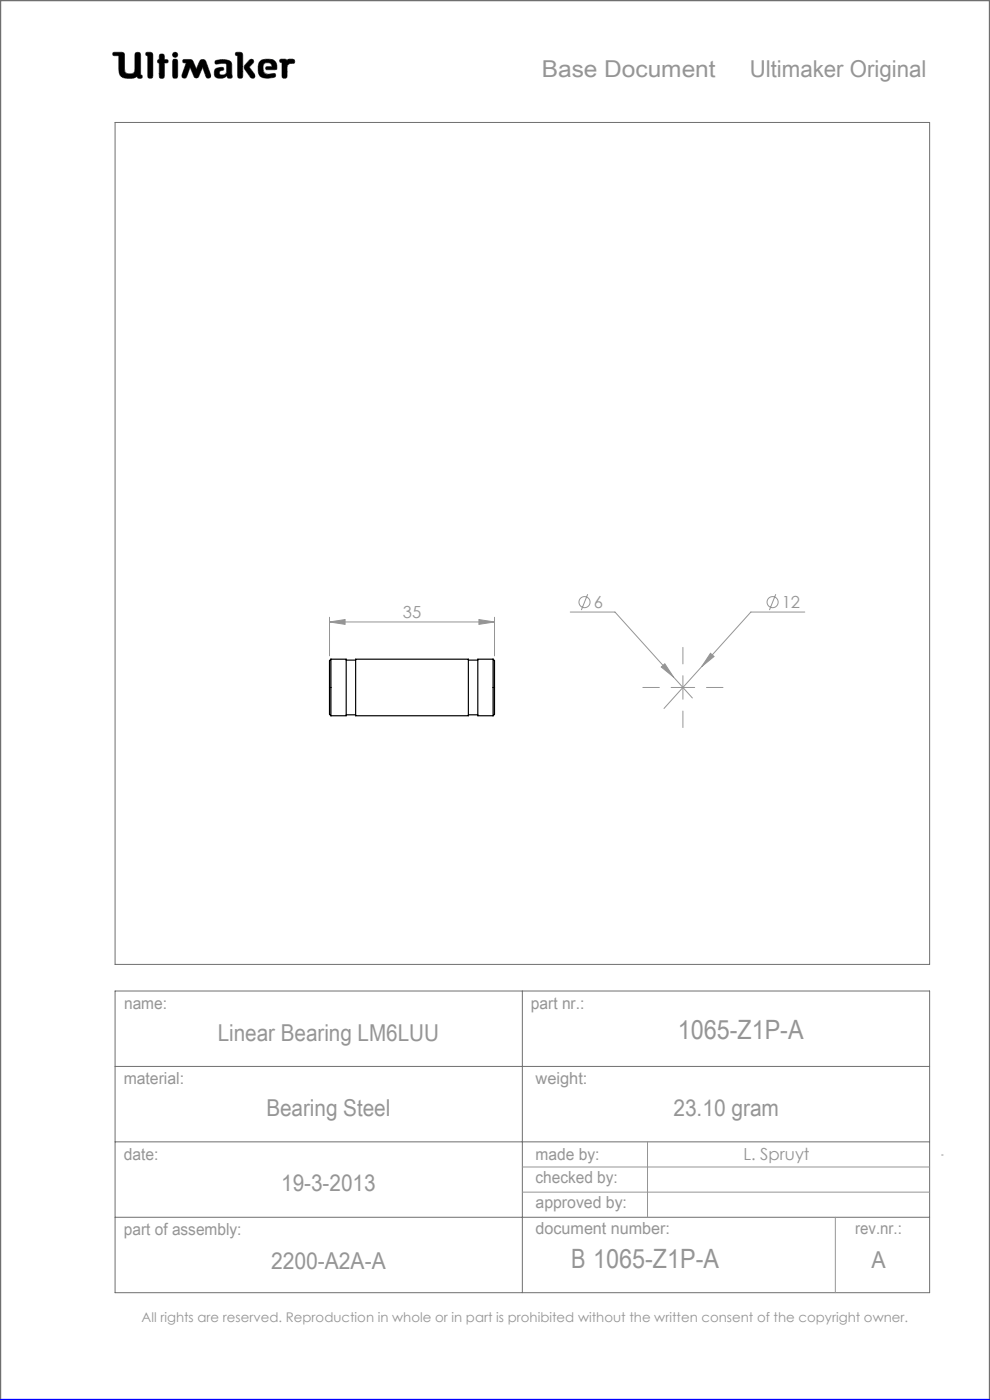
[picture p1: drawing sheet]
<svg xmlns="http://www.w3.org/2000/svg" width="210mm" height="297mm" viewBox="0 0 210 297" stroke-linecap="round" stroke-linejoin="round" font-family="sans-serif">
<g fill="none" stroke="#6f6f6f" stroke-width=".21">
<path d="M24 11.1h1.8l.5 .2 .2 4a1.62 1.62 0 0 0 2 0l.2-4a.65 .65 0 0 1 .7-.2 .65 .65 0 0 1 .4 .6v4.2l.3 .1-.1 .6a.65 .65 0 0 1-.9-.3 4 4 0 0 1-3 .2l-.6-.5-.2-.6-.1-3.6h-1.2l-.1-.3zM29.1 16.2v.1M31 11.1l1.2 .1 .2 .4v4.8a.59 .59 0 0 1-.7 .2 .59 .59 0 0 1-.4-.5v-4.3l-.4-.1zM33.8 13.4h.1M33.8 12.6h.1M33.8 12.6l-.3 .1-.1 .3 .1 .3 .3 .1M33.8 12.6v-1a.59 .59 0 0 1 .7-.1 .59 .59 0 0 1 .4 .5v.6l.6 .1a.4 .4 0 0 1 0 .6l-.6 .1-.1 3.1a.59 .59 0 0 1-.6 .1 .59 .59 0 0 1-.4-.5v-2.7M36.8 12.6h.7l.2 .5v3l-.2 .4-.3 .1-.4-.1-.2-.4v-3zM38.9 12.7l1.3-.1 .6 .2 .8 1.9 .9-2 .6-.1 .4 .1 1.2 3.2v.5l-.4 .2-.4-.1-.9-2.2-.9 2-.5 .3-.3-.2-1-2.1-.7 1.9-.3 .4-.5-.1-.2-.1v-.5l.9-2.6-.7-.1zM42.1 16.2h.1M45.7 12.9a3.6 3.6 0 0 1 3.3 .3l.2 .5v2.1a.53 .53 0 0 1-.2 .8l-.7-.1-.2-.4a1.97 1.97 0 0 1-2.5 .2 1.34 1.34 0 0 1 .4-1.8l1.3-.2 .1 .6a.74 .74 0 0 0-.9 .7 .95 .95 0 0 0 1.4 .1l.2-.6-.1-1.5a2.7 2.7 0 0 0-2 0l-.4-.2zM50.1 11.1l1.2 .1 .2 .4-.1 4.8a.59 .59 0 0 1-.6 .2 .59 .59 0 0 1-.4-.5v-4.3l-.4-.1z"/>
<path d="M52.9 12.8l.4-.2 .4 .1 .1 .4-.9 1.1 1.1 1.5 .1 .6-.2 .3h-.4a5.9 5.9 0 0 1-1.7-2.3l.2-.5zM56.6 14.8h.1M56.6 14.8l-.3-.3 .2-.3 1.2-.1-.2-.5a1.04 1.04 0 0 0-1.7 .5l.2 1.3 .8 .4M56.6 14.8h1.7l.4-.2a1.66 1.66 0 0 0-1.5-2l-1.7 .1a2.65 2.65 0 0 0-.3 3.5 3.5 3.5 0 0 0 3.2 .1l.1-.3-.2-.4-1.5 .2M56.8 15.8h.1M59.5 12.6h1.1l.3 .2a1.21 1.21 0 0 1 1.5-.1l.1 .6-1 .2-.6 .4-.1 2.5a.59 .59 0 0 1-.6 .2 .59 .59 0 0 1-.4-.5v-2.8l-.4-.2zM24.4 26h172.8v178.6h-172.8zM24.4 210.2h172.8v64h-172.8zM110.8 210.2v64M24.4 226.2h172.8M24.4 242.2h172.8M24.4 258.2h172.8"/>
<circle cx="37.2" cy="11.6" r=".56"/>
</g>
<path d="M0 297v-297h210v297" fill="none" stroke="#6f6f6f" stroke-width=".5"/>
<g fill="none" stroke="#959595" stroke-width=".21">
<path d="M69.9 131.9l3.3-.5v1.1zM69.9 130.9v8.2M69.9 131.9h35M101.6 131.4l3.3 .5-3.3 .6zM104.9 130.9v8.2M121 129.8h9.4l16.5 18.3M124.7 126.1l-1.4 3.3M150.7 138.6l.8 .7-2.6 2.1zM164.6 126.1l-1.4 3.3M170.7 129.8h-11.4l-18.5 20.5M140.3 141.5l.7-.7 1.9 2.8zM142.4 145.8h5"/>
<path d="M144.9 143.3v5M110.8 247.6h86.4M110.8 252.9h86.4M137.4 242.2v16M177.2 258.2v16M199.7 245h.4"/>
<circle cx="124" cy="127.7" r="1.18"/>
<circle cx="163.9" cy="127.7" r="1.18"/>
</g>
<path d="M0 297h210" fill="none" stroke="#00f" stroke-width=".5"/>
<path d="M45.7 12.9l-.1 .4 .2 .3 1.7-.2 .6 .2-.1 1.8-.2 .4-.5 .1a.54 .54 0 0 1-.8-.5 .54 .54 0 0 1 .8-.5l.2-.1-.1-.4-.4-.1a1.31 1.31 0 0 0-1.5 .9 1.14 1.14 0 0 0 .3 1.2 1.14 1.14 0 0 0 1.2 .2l.8-.3a.23 .23 0 0 1 .3-.2 .23 .23 0 0 1 .2 .4 .58 .58 0 0 0 .8 .1 .58 .58 0 0 0 .1-.9v-2a1.32 1.32 0 0 0-1.7-1.1zM50 11.2v.5l.4 .1v4.5l.2 .3h.6l.3-.4v-4.7l-.4-.4zM53 12.7l-1.1 1.2-.1 .5 1.4 2.1 .6 .1 .3-.3v-.4l-1.2-1.7 .9-.9v-.4l-.3-.3zM55.1 13a2.66 2.66 0 0 0 .3 3.4l1.4 .2 1.3-.2 .4-.3-.2-.5-1.5 .2-.6-.2-.3-.4-.1-.9a.98 .98 0 0 1 .7-1 .98 .98 0 0 1 1.1 .5l.1 .3-1.2 .1-.1 .4 .2 .2h1.6a.49 .49 0 0 0 .5-.2 .49 .49 0 0 0 0-.6 1.57 1.57 0 0 0-2-1.4h-.9zM59.4 12.6v.5l.4 .2v3l.3 .3h.5l.3-.4v-2.3l.6-.4 .9-.1 .1-.6-.4-.3-.9 .1-.3 .2-.3-.2zM36.7 12.6l-.1 3.7 .2 .3h.6l.3-.4v-3.3l-.3-.3zM36.6 11.6a.56 .56 0 0 0 1.1 0 .56 .56 0 0 0-1.1 0zM33.9 11.6l-.1 1-.3 .2-.1 .3 .4 .3v3l.2 .2h.5l.3-.1 .1-.3v-2.8l.7-.1 .1-.4-.2-.2-.6-.1-.2-1.1zM31 11.2l-.1 .5 .4 .1 .1 4.5 .2 .3h.5l.3-.4v-4.7l-.4-.4zM38.8 12.7v.6h.7l-.9 2.7 .2 .5 .4 .1 .3-.2 .8-2.1 .9 2 .2 .2h.4l.3-.2 .9-2 .8 2.1 .5 .2 .4-.3v-.4l-1-2.8-.3-.4-.5-.1-.4 .2-.9 1.9-.9-2-.5-.1zM24 11.2l-.1 .3 .2 .3h1.1v2.7a1.73 1.73 0 0 0 2.1 2.1 2.42 2.42 0 0 0 1.8-.4l.3 .4h.6l.2-.3-.1-.3-.3-.1v-4.3l-.1-.3-.2-.2h-.6l-.3 .4v3.4a.89 .89 0 0 1-1.3 .8 .81 .81 0 0 1-.9-1.1l-.1-3.3-.5-.2z" fill-rule="evenodd" fill="#000"/>
<path d="M139.9 145.8h-3.5M144.9 140.8v-3.5M144.9 150.8v3.5M149.9 145.8h3.5" fill="none" stroke="#959595" stroke-width=".21" stroke-dasharray="15.2 1.3 1.3 1.3"/>
<path d="M69.9 131.9l3.3-.5v1.1zM101.6 131.4l3.3 .5-3.3 .6zM150.7 138.6l-1.8 2.8 2.6-2.1zM140.3 141.5l2.6 2.1-1.9-2.8z" fill="#959595"/>
<path d="M70.2 139.8h3.2v12h-3.2M70.2 139.8v12M70.2 139.8l-.3 .3v11.4l.3 .3M75.4 139.8h24v12h-24zM104.6 139.8h-3.2v12h3.2M104.6 139.8v12M104.6 139.8l.3 .3v11.4l-.3 .3M73.4 140h2M73.4 151.6h2M99.4 140h2M99.4 151.6h2" fill="none" stroke="#000" stroke-width=".25"/>
<g font-size="5.6" fill="#959595">
<text x="143.8" y="220.3">1065-Z1P-A</text>
<text x="121.1" y="269.1">B 1065-Z1P-A</text>
</g>
<g font-size="4.9" fill="#959595">
<text x="114.9" y="16.3">Base Document</text>
<text x="159" y="16.3">Ultimaker Original</text>
<text x="46.2" y="220.9">Linear Bearing LM6LUU</text>
<text x="56.5" y="236.7">Bearing Steel</text>
<text x="142.8" y="236.7">23.10 gram</text>
<text x="59.6" y="252.7">19-3-2013</text>
<text x="57.5" y="269.3">2200-A2A-A</text>
<text x="184.9" y="269.1">A</text>
</g>
<g font-size="3.5" fill="#959595">
<text x="85.4" y="131.2">35</text>
<text x="125.9" y="129.1">6</text>
<text x="165.8" y="129.1">12</text>
<text x="26.3" y="214.1">name:</text>
<text x="112.6" y="214">part nr.:</text>
<text x="26.2" y="229.9">material:</text>
<text x="113.6" y="229.9">weight:</text>
<text x="26.3" y="246">date:</text>
<text x="113.6" y="246">made by:</text>
<text x="113.6" y="251.1">checked by:</text>
<text x="157.7" y="246.2">L. Spruyt</text>
<text x="113.6" y="256.3">approved by:</text>
<text x="26.3" y="262">part of assembly:</text>
<text x="113.6" y="261.8">document number:</text>
<text x="181.4" y="261.9">rev.nr.:</text>
</g>
<text font-size="2.8" fill="#959595" x="30" y="280.4">All rights are reserved. Reproduction in whole or in part is prohibited without the written consent of the copyright owner.</text>
</svg>
